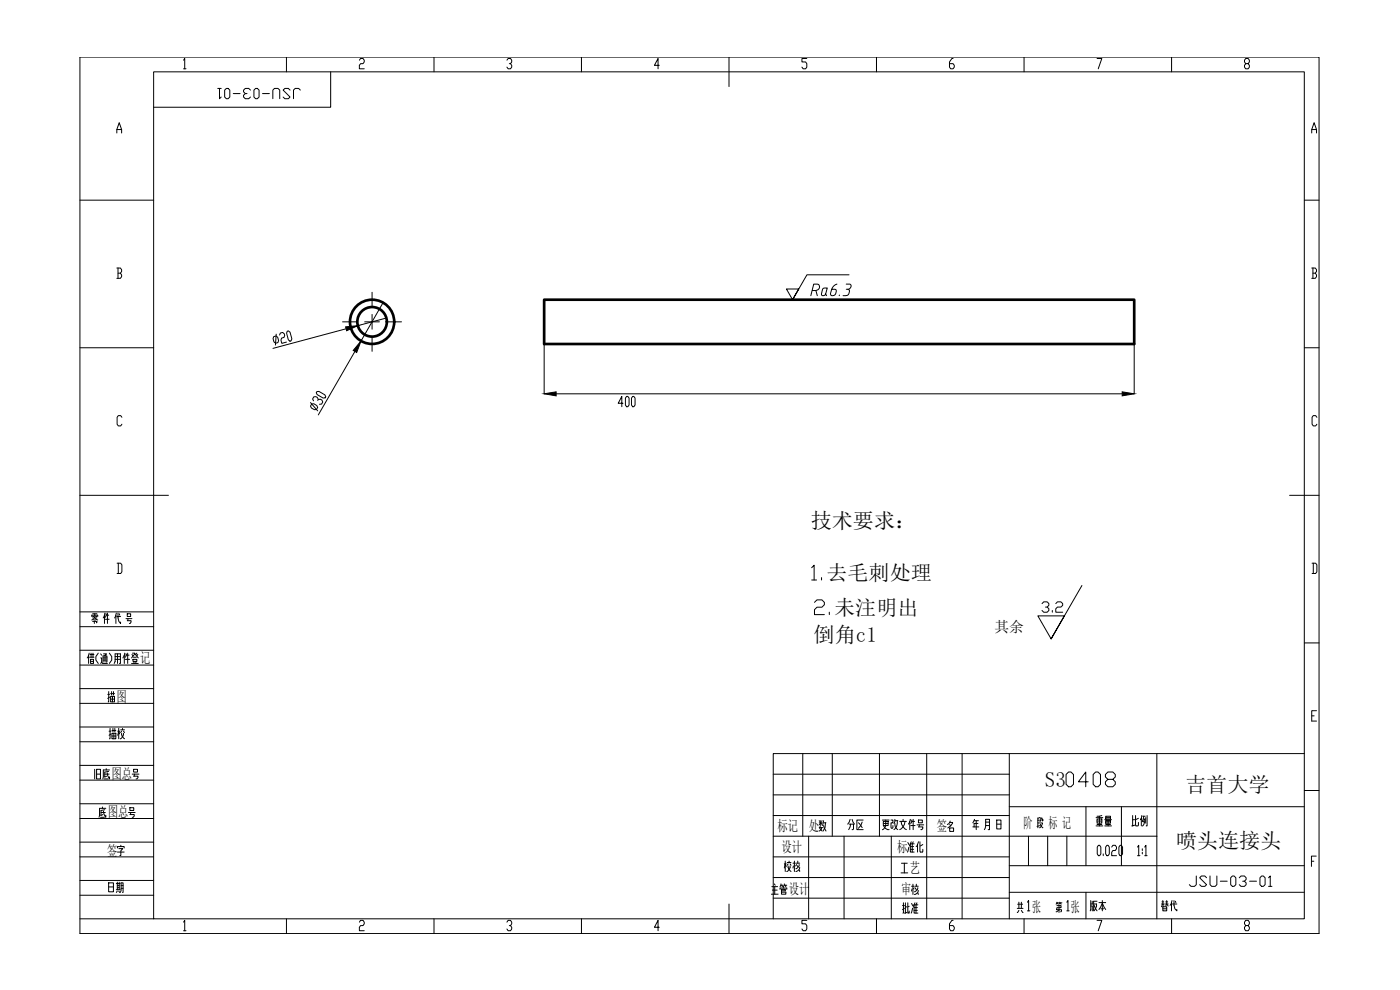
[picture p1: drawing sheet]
<svg xmlns="http://www.w3.org/2000/svg" width="420mm" height="297mm" viewBox="0 0 420 297" stroke-linecap="round" stroke-linejoin="round" font-family="sans-serif">
<!-- layer: 5 -->
<g fill="none" stroke="#000" stroke-width=".3">
<path d="M86 17.1v4.5M130.2 17.1v4.5M174.5 17.1v4.5M218.8 17.1v8.9M263 17.1v4.5M307.3 17.1v4.5M351.6 17.1v4.5M99.2 21.6v10.6h-53.1M24 60.1h22.1M391.4 60.1h4.5M24 104.3h22.1M391.4 104.3h4.5"/>
<path d="M24 148.6h26.6M387 148.6h8.9M391.4 192.9h4.5M391.4 226.1h-159.3v49.6M391.4 237.2h4.5M24 275.7h367.4v-254.1h-345.3v254.1M86 275.7v4.4M130.2 275.7v4.4M174.5 275.7v4.4M218.8 271.3v8.8M263 275.7v4.4M307.3 275.7v4.4"/>
<path d="M351.6 275.7v4.4"/>
</g>
<!-- layer: 9 -->
<path d="M24 17.1h371.9v263h-371.9z" fill="none" stroke="#000" stroke-width=".3"/>
<!-- layer: 10 -->
<g fill="none" stroke="#000" stroke-width=".3">
<path d="M55.1 18.1l.3-.5v3M107.9 18.1l.3-.5h.8l.3 .5v.5l-.3 .5h-.8l-.3 .5v1h1.4M152.1 18.1l.4-.5h.7l.4 .5v.5l-.4 .5h-.3M153.2 19.1l.4 .5v.5l-.4 .5h-.7l-.4-.5M197.9 19.6h-1.5l1.1-2v3M242.1 17.6h-1.4v1h1.1l.3 .5v1l-.3 .5h-.8l-.3-.5M286 17.6h-.3l-.7 1v1.5l.3 .5h.7l.4-.5v-.5l-.4-.5h-1M329.2 17.6h1.5l-1.1 3M373.9 19.1l-.4-.5v-.5l.4-.5h.7l.4 .5v.5l-.4 .5h-.7l-.4 .5v.5l.4 .5h.7l.4-.5v-.5l-.4-.5M35.1 39.9v-1l.7-2.1 .7 2.1v1M35.1 38.9h1.4M55.1 20.6h.7"/>
<path d="M393.7 39.9v-1l.7-2.1 .7 2.1v1M393.7 38.9h1.4M35.1 80.4h1l.4 .5v.6l-.4 .5M35.4 82h.7l.4 .5v.5l-.4 .5h-1M35.4 80.4v3.1M86.2 99.4l.4-.1 .4 .4 .6 2-.2 .6-.4 .1-.5-.4-.5-2zM102.8 96.6h4.4M103.9 98.6l-22 5.9M111.7 94.3v2.3h-2.3M111.7 87.7v4.4M113.9 96.6h-2.2v2.2M115 90.8l-6.7 11.5"/>
<path d="M115.9 95.4l-8.5 2.3M116.1 96.6h4.4M393.7 80.4h1l.4 .5v.6l-.4 .5M394 82h.7l.4 .5v.5l-.4 .5h-1M394 80.4v3.1M82.2 101l.7-.2 .4 .4 .3 1-.2 .6-.7 .2-.5-.4-.3-1zM82.9 100.3l-.2 3.2M83.9 100.5l.2-.6 .7-.2 .5 .4 .1 .6-.2 .5-.7 .2-.2 .6 .3 1 1.4-.4M95.1 117.5l.6-.1 1.8 1.1 .3 .5-.2 .4h-.6l-1.8-1-.3-.6zM95.5 119.9l.7-.1 .4 .2 .3 .6-.4 .6-.6 .1M106.5 105.4l-11 19.1M111.7 101v4.4"/>
<path d="M163.3 103.3v14.9M166.9 118.2h169.9M188.1 118.9h.3l.4 .6v2l-.4 .5h-.3l-.4-.5v-2zM189.9 118.9h.3l.4 .6v2l-.4 .5h-.3l-.4-.5v-2zM340.4 103.3v14.9M36.6 125.2l-.4-.5h-.7l-.4 .5v2.1l.4 .5h.7l.4-.5M93.2 120.8l2.1 2.5M93.5 121.2l.7-.1 .9 .6 .2 .5-.3 .7h-.7l-.8-.5-.3-.6zM95.3 120.1l.2-.2-.2-.6-.5-.3-.6 .1-.4 .6 .3 .6M187 121h-1.5l1.1-2.1v3.1M395.2 125.2l-.3-.5h-.8l-.3 .5v2.1l.3 .5h.8l.3-.5M35.1 169h1.1l.4 .5v2.1l-.4 .5h-1.1"/>
<path d="M35.5 169v3.1M393.8 169h1.1l.3 .5v2.1l-.3 .5h-1.1M394.1 169v3.1M24 199.5h22.1M24 195.1h22.1M24 188h22.1M24 183.6h22.1M26.6 196.6v2.5M26.7 196l-.5 1.4M26.9 197.2h1.3M27 196.4h1.2M27.2 197.8h.9v1.3h-.9z"/>
<path d="M27.2 198.4h.9M27.3 196v1.2M27.5 186l.6-.2 .3-.6 .4 .6 .5 .2M27.5 185v-.4h1.8v.4M27.8 186.4h1.3l-.2 .4M27.8 185.4h.3M27.8 185h.4M27.8 184.2h1.3M27.9 196v1.2M28.2 186h.5M28.3 186.4v.7M28.4 184.2v1"/>
<path d="M28.7 185h.4M28.8 185.4h.3M29.5 196l-.7 1v1l.7 1.1M30.2 197.4h.3v1.3l-.3 .4M30.2 196.2l.3 .4M30.5 198.7l.3 .4h1.4M30.9 198.7v-1.9h1.2l-.2 1.9M30.9 197.4h1.2M30.9 198h1.2M31.1 196.2h.8l-.4 .6v1.9M31.4 184.6v2.5M31.4 196.6l.1 .2"/>
<path d="M31.5 183.9l-.5 1.5M31.6 185.8h1.2M31.9 184.6l-.3 .6M31.9 184.2v.4h.7M32.2 183.9v3.2M32.8 196l.7 1v1l-.7 1.1M34.3 199.1l.3-.7v-2.2h1.5v2.9h-.2M34.6 197.8h1.5M34.6 197h1.5M34.8 184.6v2.5M34.9 183.9l-.5 1.5M35 185h1.2"/>
<path d="M35.3 196.2v2.9M35.4 183.9l.3 2.5 .5 .7v-.5M35.8 184.2l.1 .4M37.3 196.6v2.5M37.5 196l-.6 1.4M37.6 197.8h1.3M37.8 185.6h1.8M37.9 196.6l-.3 .6M37.9 196.2v.4h.8M38.2 184.2h1v.8h-1zM38.2 186.2h1.1l-.2 .9h-.3M38.3 196v3.1"/>
<path d="M38.4 185.6l-.1 .6M39.5 199.1h2M39.6 196.4l.3 .4M39.8 196h.7v.2l-1 1.2M39.9 197.8h1.2v.6h-1.2zM40.1 197.2h.8M40.2 198.4v.7M40.5 196.2l1 1.2M40.8 198.4v.7M41.1 196l-.3 .4M41.3 196.4l-.2 .4M24 211h22.1"/>
<path d="M24 206.6h22.1M24 218.1h22.1M393.7 214.8h.7M395.1 213.2h-1.4v3.2h1.4M24 222.6h22.1M24 234.1h22.1M24 229.6h22.1M232.1 232.3h70.8M232.1 238.5h70.8M240.9 226.1v24.8M249.8 226.1v24.8M263.9 226.1v24.8"/>
<path d="M278.1 226.1v49.6M288.7 226.1v49.6M302.9 226.1v49.6M347.2 226.1v49.6M24 245.6h22.1M24 241.2h22.1M24 257.1h22.1M24 252.7h22.1M35.2 254.4v-.4h2.1v.4M35.2 255.7h2.1M35.7 254.6h1.1l-.5 .7v1.4h-.3M36.3 253.6v.4"/>
<path d="M232.1 257.1h70.8M232.1 244.7h70.8M232.1 250.9h115.1M242.7 250.9v24.8M245.9 246.9h.8M245.9 248.3h1M245.9 246.2l.1 .3M246.2 247.9l-.2 .6 .7 .9M246.3 246.2v1.5M246.6 247.3l-.3-.4-.4 .6M246.6 248.3l-.1 .6-.6 .5M246.7 246.2l-.1 .3"/>
<path d="M247.2 247.7l.7 1.7M247.2 246.9h.7M247.2 246.2l-.3 1.5M247.7 246.9l-.1 1.4-.6 1.1M253.3 250.9v24.8M267.5 250.9v24.8M285 246.8h.9v.2l-.6 .8-.9 .6M285 248.4h1.2v1.1h-1.2zM285 247.4l.3 .4M285.2 246.3l-.5 .9-.4 .2M292 248.1h1.8M292.3 246.2h1.3"/>
<path d="M292.5 245.8l-.5 1.1M293 246.2v2.7M293.5 247.1h-1.2v1M295.4 248.9l.4-1v-2.1h1.2v3.1h-.4M295.8 246.7h1.2M295.8 247.7h1.2M299.1 246h1.3v2.7h-1.3zM299.1 247.3h1.3M302.9 242h88.5M302.9 259.7h88.5M311.5 246.1h.5M311.5 246.9h.5"/>
<path d="M312 247.7l-.8 .2M312.1 245.3l-.6 .2v2.9M312.2 246.9h.7v.2l-.4 .8-.5 .5M312.2 247.3l.8 1.1M313 245.9v.4h-.3v-.8h-.3l-.3 1M325.9 242v17.7M329.7 253.6h.3l.4 .6v2l-.4 .5h-.3l-.4-.5v-2zM331.1 256.2v.5M332.2 253.6h.4l.3 .6v2l-.3 .5h-.4l-.4-.5v-2zM333.6 254.2l.4-.6h.7l.4 .6v.5l-.4 .5h-.7l-.4 .5v1h1.5M336.2 253.6h.3l.4 .6v2l-.4 .5h-.3l-.4-.5v-2zM336.6 242v17.7"/>
<path d="M341.4 254.2l.3-.6v3.1M341.4 256.7h.7M342.8 254.7v.5M342.8 255.7v.5M343.5 254.2l.4-.6v3.1M343.5 256.7h.8M393.6 258.4h.7M395 256.9h-1.4v3.1M24 264.2h22.1M24 268.6h22.1M55.1 276.7l.3-.6v3.2M55.1 279.3h.7"/>
<path d="M107.9 276.7l.3-.6h.8l.3 .6v.5l-.3 .5h-.8l-.3 .5v1.1h1.4M152.1 276.7l.4-.6h.7l.4 .6v.5l-.4 .5h-.3M153.2 277.7l.4 .5v.5l-.4 .6h-.7l-.4-.6M197.9 278.2h-1.5l1.1-2.1v3.2M231.5 268.3h2M231.6 266h1.8M231.8 267.1h1.4M232.1 263.3h70.8M232.1 269.5h70.8M232.4 265.2l.2 .4M232.5 266v2.3M234.1 266.9v-.4h2v.4"/>
<path d="M234.4 265.2l-.3 .8M234.4 265.6h.6M234.5 267.3h1.2v-.4h-1.2v1.4h1.3v-.6h-1.3M234.7 265.6l.1 .4M235.1 266.2v.3M235.4 265.2l-.3 .8M235.4 265.6h.7M235.7 265.6l.1 .4M242.1 276.1h-1.4v1.1h1.1l.3 .5v1l-.3 .6h-.8l-.3-.6M273.6 265.9h.7M273.7 266.7l-.1 .7M274 265.3v3.1"/>
<path d="M274.1 266.5l.2 .2M274.6 266.3l.4 .6M274.6 265.9h1M275 265.3v.6M275.4 266.3a1.21 1.21 0 0 1-1 1.3M275.6 267.2a1.14 1.14 0 0 1-1.2 1.2M286 276.1h-.3l-.7 1.1v1.5l.3 .6h.7l.4-.6v-.5l-.4-.5h-1M302.9 267.7h88.5M329.2 276.1h1.5l-1.1 3.2M373.9 277.7l-.4-.5v-.5l.4-.6h.7l.4 .6v.5l-.4 .5h-.7l-.4 .5v.5l.4 .6h.7l.4-.6v-.5l-.4-.5"/>
</g>
<!-- layer: SLD-0 -->
<path d="M308.7 250.9v8.8M314.4 250.9v8.8M320.2 250.9v8.8" fill="none" stroke="#000" stroke-width=".3"/>
<!-- layer: 0 -->
<g fill="none" stroke="#000" stroke-width=".8">
<path d="M163.3 89.9h177.1v13.3h-177.1z"/>
<circle cx="111.7" cy="96.6" r="6.6"/>
<circle cx="111.7" cy="96.6" r="4.4"/>
</g>
<!-- layer: 10 -->
<path d="M103.7 98.1l3.7-.4-3.4 1.5zM108.3 102.3l-1.3 3.5-1-.7zM163.3 118.2l3.6-.6v1.2zM336.8 117.6l3.6 .6-3.6 .6z" fill="#000" stroke="#000" stroke-width=".3"/>
<path d="M254.8 82.5h-12.6l-4.3 7.4 1.8-3.2h-3.7l1.9 3.2M324.7 175.7l-9.2 16 3.9-6.9h-7.9l4 6.9" fill="none" stroke="#000" stroke-width=".3"/>
<!-- layer: 0 -->
<path d="M243.6 170.3l.7-.7v4.4M243.6 174h1.5M246.6 173.3v.7M244.4 180.7l.8-.7h1.5l.7 .7v.7l-.7 .8h-1.5l-.8 .7v1.5h3M248.9 183.7v.7" fill="none" stroke="#000" stroke-width=".3"/>
<text font-size="8.4" x="318.6" y="237.4">0408</text>
<text font-size="7.1" x="242" y="90">Ra6.3</text>
<g font-size="6.6">
<text x="311.5" y="184.9">3.2</text>
<text x="31.4" y="223">描校</text>
<text x="27.2" y="234.9">旧底图总号号</text>
<text x="28.6" y="246.6">底图总号号</text>
<text x="253.3" y="250.1">分区</text>
<text x="263.5" y="250.1">更改文件号</text>
<text x="327.7" y="249.1">重量</text>
<text x="338.3" y="249.1">比例</text>
<text x="270.9" y="256.8">准化</text>
<text x="234.2" y="262.8">校核</text>
<text x="31.4" y="269.2">日期</text>
<text x="269.5" y="275.2">批准</text>
<text x="326" y="274.5">版本</text>
<text x="347.5" y="274.5">替代</text>
</g>
<g font-size="6.3">
<text x="243.3" y="158.5">技术要求：</text>
<text x="248" y="174">去毛刺处理</text>
<text x="250.3" y="184.4">未注明出</text>
<text x="244.2" y="192.6">倒角c1</text>
<text x="313.6" y="236.1">S3</text>
<text x="355.7" y="237.6">吉首大学</text>
<text x="352.9" y="254.5">喷头连接头</text>
</g>
<g font-size="6.2">
<text x="64.2" y="30.7">JSU-03-01</text>
<text x="355.6" y="267.1">JSU-03-01</text>
</g>
<g font-size="5.3">
<text x="35.3" y="211.7" transform="rotate(-90 35.3 211.7)">描图</text>
<text x="273.4" y="263.2" transform="rotate(-90 273.4 263.2)">工艺</text>
</g>
<g font-size="4.9">
<text x="308" y="275.2" transform="rotate(-90 308 275.2)">共 张</text>
<text x="319.6" y="275.2" transform="rotate(-90 319.6 275.2)">第 张</text>
</g>
<g font-size="4.4">
<text x="298.4" y="189.6">其余</text>
<text x="42.1" y="199.1">记</text>
<text x="34.9" y="210.6">图</text>
<text x="33.5" y="233.7">图总</text>
<text x="32.3" y="245.2">图总</text>
<text x="233.3" y="249.5">标记</text>
<text x="242.8" y="249.4">处</text>
<text x="281.2" y="249.5">签</text>
<text x="307.1" y="248.4">阶</text>
<text x="314.6" y="248.4">标 记</text>
<text x="32.1" y="256.7">签</text>
<text x="234.6" y="255.6">设计</text>
<text x="269.2" y="255.7">标</text>
<text x="273" y="261.9">艺</text>
<text x="236.7" y="268.3">设计</text>
<text x="270.5" y="268.4">审</text>
<text x="309.8" y="273.8">张</text>
<text x="321.4" y="273.8">张</text>
</g>
</svg>
